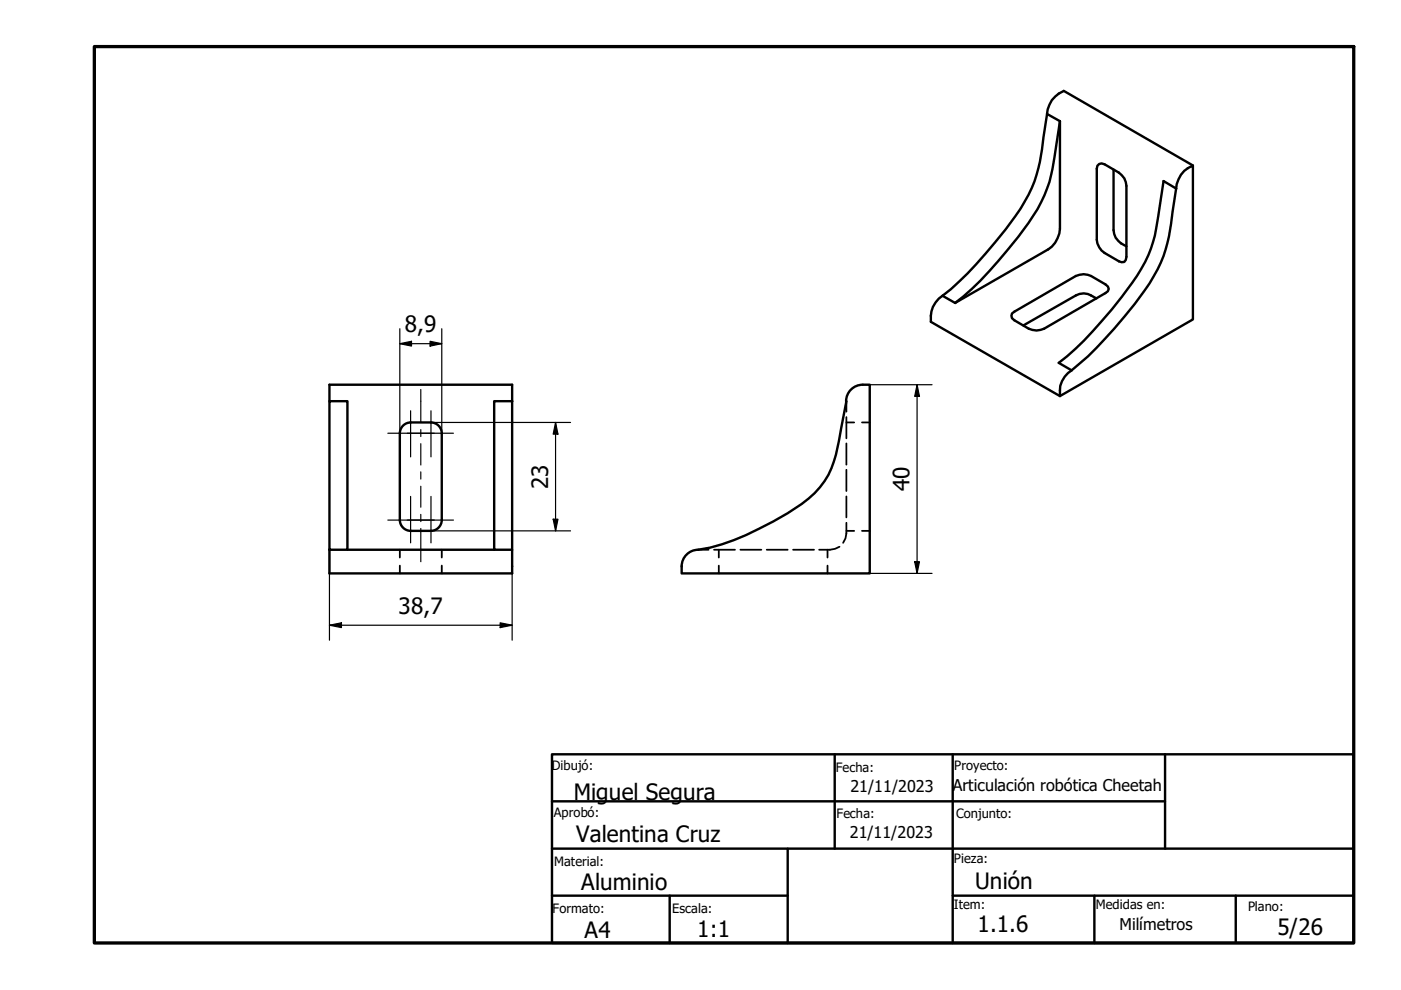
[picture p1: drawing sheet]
<svg xmlns="http://www.w3.org/2000/svg" width="297mm" height="210mm" viewBox="0 0 297 210" stroke-linecap="round" stroke-linejoin="round" font-family="sans-serif">
<!-- layer: Oculto (ISO) -->
<g fill="none" stroke="#000" stroke-width=".38">
<path d="M179.5 89.6h1.6M179.5 85.1v2.2M179.5 88.4v4.5M179.5 94v4.5M179.5 99.6v4.5M182.8 89.6h1.6M84.8 116.6v1.6M84.8 119.9v1.7M93.7 116.6v1.6M93.7 119.9v1.7M148 116.6h2.2M151.4 116.6h4.4"/>
<path d="M152.4 116.6v1.6M152.4 119.9v1.7M157 116.6h4.4M162.6 116.6h4.4M168.1 116.6h4.5M175.5 116.6v1.6M175.5 119.9v1.7M178 115.9l-1 .5-1 .2h-2.3M179.5 110.8v2.3l-.2 1-.5 1M179.5 112.6h1.6M179.5 105.3v4.4M182.8 112.6h1.6"/>
</g>
<!-- layer: Visible (ISO) -->
<g fill="none" stroke="#000" stroke-width=".51">
<path d="M222 24.2l-.8 4.9a29.9 29.9 0 0 1-5.9 16.7 85.7 85.7 0 0 1-15.5 16.9M222 24.2a5.5 5.5 0 0 1 3.6-4.9l27.3 15.8M222 24.2l2.7 1.5M224.7 25.7v22.8a5.8 5.8 0 0 1-2.5 4.4l-19.7 11.3M224.7 25.7l-1.1 7.5a29 29 0 0 1-5.5 14.1 83.4 83.4 0 0 1-15.6 16.9M233 34.8l.6-.2 .6 .2 3 1.8a3.4 3.4 0 0 1 1.6 2.8v15.1l-.1 .6-.3 .4-.6 .1-3.6-2a3.7 3.7 0 0 1-1.7-2.8v-15l.2-.6zM236.1 36v12.8a3.8 3.8 0 0 0 2.7 3.4M249.4 40l-2.7-1.6-1.1 7.5a27.4 27.4 0 0 1-5.6 14.1 83.4 83.4 0 0 1-15.5 16.9l2.7 1.6M249.4 40l-.8 4.9a29.9 29.9 0 0 1-5.9 16.7 91.3 91.3 0 0 1-15.5 16.9M249.4 40a5.5 5.5 0 0 1 3.5-4.9v32.6l-28.2 16.3a5.4 5.4 0 0 1 2.5-5.5M199.8 62.7a5.6 5.6 0 0 0-2.4 5.5l27.3 15.8M199.8 62.7l2.7 1.5"/>
<path d="M214.6 66.5l13.5-8a3.6 3.6 0 0 1 3.2 0l3.1 1.8 .5 .4 .2 .5-.2 .6-13.5 7.9a3.6 3.6 0 0 1-3.3 0l-3-1.8-.5-.4-.2-.5zM232.5 63.3a3.9 3.9 0 0 0-4.4-.7l-11.1 6.4M69.8 85.1h3.9v31.5h-3.9zM69.8 85.1v-3.5h38.8v3.5M84.8 91.9v18.3a2.32 2.32 0 0 0 2.3 2.4M87.1 89.6h4.3M87.1 89.6a2.32 2.32 0 0 0-2.3 2.3M91.3 89.6a2.32 2.32 0 0 1 2.4 2.3M93.7 91.9v18.3a2.32 2.32 0 0 1-2.4 2.4M104.8 85.1h3.8v31.5h-3.8zM179.5 85.1a117.5 117.5 0 0 1-2.7 12.8 16.8 16.8 0 0 1-6.8 8.9 68.8 68.8 0 0 1-19.4 9.3l-2.6 .5a3.5 3.5 0 0 0-3.5 3.5v1.5h39.9v-40a4.6 4.6 0 0 0-4 1 3.5 3.5 0 0 0-1 2.5M69.8 116.6v5h38.8v-5"/>
<path d="M73.7 116.6h31.1M87.1 112.6h4.3"/>
</g>
<!-- layer: Borde (ISO) -->
<path d="M20 9.9h267v190h-267z" fill="none" stroke="#000" stroke-width=".7"/>
<path d="M117 159.9h170v40h-170zM177 159.9v20M202 159.9v40M247 159.9v20M117 169.9h130M117 179.9h170M167 179.9v20M117 189.9h50M142 189.9v10M202 189.9h85M232 189.9v10M262 189.9v10" fill="none" stroke="#000" stroke-width=".51"/>
<!-- layer: Cota (ISO) -->
<g fill="none" stroke="#000" stroke-width=".25">
<path d="M84.8 72.9l2.4-.5v1zM84.8 72.9h8.9M84.8 69.7v22.1M91.2 72.4l2.5 .5-2.5 .5zM93.7 69.7v22.1M91.4 89.6h29.6M117.8 89.6l.5 2.4h-1zM117.8 89.6v23M184.4 81.6h13.2M194.4 81.6l.5 2.4h-1zM194.4 81.6v40M69.8 116.6v19.1"/>
<path d="M91.4 112.6h29.6M117.3 110.1h1l-.5 2.5zM193.9 119.1h1l-.5 2.5zM69.8 132.6l2.6-.5v1zM69.8 132.6h38.8M106 132.1l2.6 .5-2.6 .5zM108.6 120.1v15.6M184.4 121.6h13.2"/>
</g>
<g fill="#000">
<path d="M84.8 72.9l2.4-.5v1z" fill-rule="evenodd"/>
<path d="M91.2 72.4l2.5 .5-2.5 .5z" fill-rule="evenodd"/>
<path d="M117.8 89.6l.5 2.4h-1z" fill-rule="evenodd"/>
<path d="M194.4 81.6l.5 2.4h-1z" fill-rule="evenodd"/>
<path d="M117.3 110.1h1l-.5 2.5z" fill-rule="evenodd"/>
<path d="M193.9 119.1h1l-.5 2.5z" fill-rule="evenodd"/>
<path d="M69.8 132.6l2.6-.5v1z" fill-rule="evenodd"/>
<path d="M106 132.1l2.6 .5-2.6 .5z" fill-rule="evenodd"/>
</g>
<!-- layer: Eje (ISO) -->
<path d="M89.2 82.6v7M89.2 91.1v1.5M89.2 94.1v4.5M89.2 100v1.6M89.2 103.1v4.4M89.2 109.1v1.5M89.2 112v7.1" fill="none" stroke="#000" stroke-width=".25"/>
<!-- layer: Marca de centro (ISO) -->
<path d="M82.2 91.9h9.9M86.4 91.9h9.7M87.1 87.1v9.8M91.4 87.1v9.8M82.2 110.3h9.9M86.4 110.3h9.7M87.1 105.3v9.8M91.4 105.3v9.8" fill="none" stroke="#000" stroke-width=".25"/>
<g font-size="4.8">
<text x="85.9" y="70.5">8,9</text>
<text x="116.2" y="103.7" transform="rotate(-90 116.2 103.7)">23</text>
<text x="192.8" y="104.2" transform="rotate(-90 192.8 104.2)">40</text>
<text x="84.5" y="130.1">38,7</text>
<text x="121.7" y="169.6">Miguel Segura</text>
<text x="122.2" y="178.5">Valentina Cruz</text>
<text x="123.3" y="188.7">Aluminio</text>
<text x="206.8" y="188.4">Unión</text>
<text x="207.3" y="197.7">1.1.6</text>
<text x="124" y="198.9">A4</text>
<text x="147.8" y="198.6">1:1</text>
<text x="270.8" y="198.3">5/26</text>
</g>
<g font-size="3.4">
<text x="180.3" y="167.9">21/11/2023</text>
<text x="202" y="167.7">Articulación robótica Cheetah</text>
<text x="180.1" y="177.6">21/11/2023</text>
<text x="237.4" y="197.1">Milímetros</text>
</g>
<g font-size="2.7">
<text x="117" y="163.4">Dibujó:</text>
<text x="177.2" y="163.6">Fecha:</text>
<text x="202.3" y="163.3">Proyecto:</text>
<text x="117.4" y="173.3">Aprobó:</text>
<text x="177.4" y="173.5">Fecha:</text>
<text x="202.7" y="173.5">Conjunto:</text>
<text x="117.5" y="183.6">Material:</text>
<text x="202.2" y="183">Pieza:</text>
<text x="117.2" y="193.6">Formato:</text>
<text x="142.5" y="193.6">Escala:</text>
<text x="202.2" y="192.6">Item:</text>
<text x="232.3" y="192.7">Medidas en:</text>
<text x="264.6" y="193.1">Plano:</text>
</g>
</svg>
